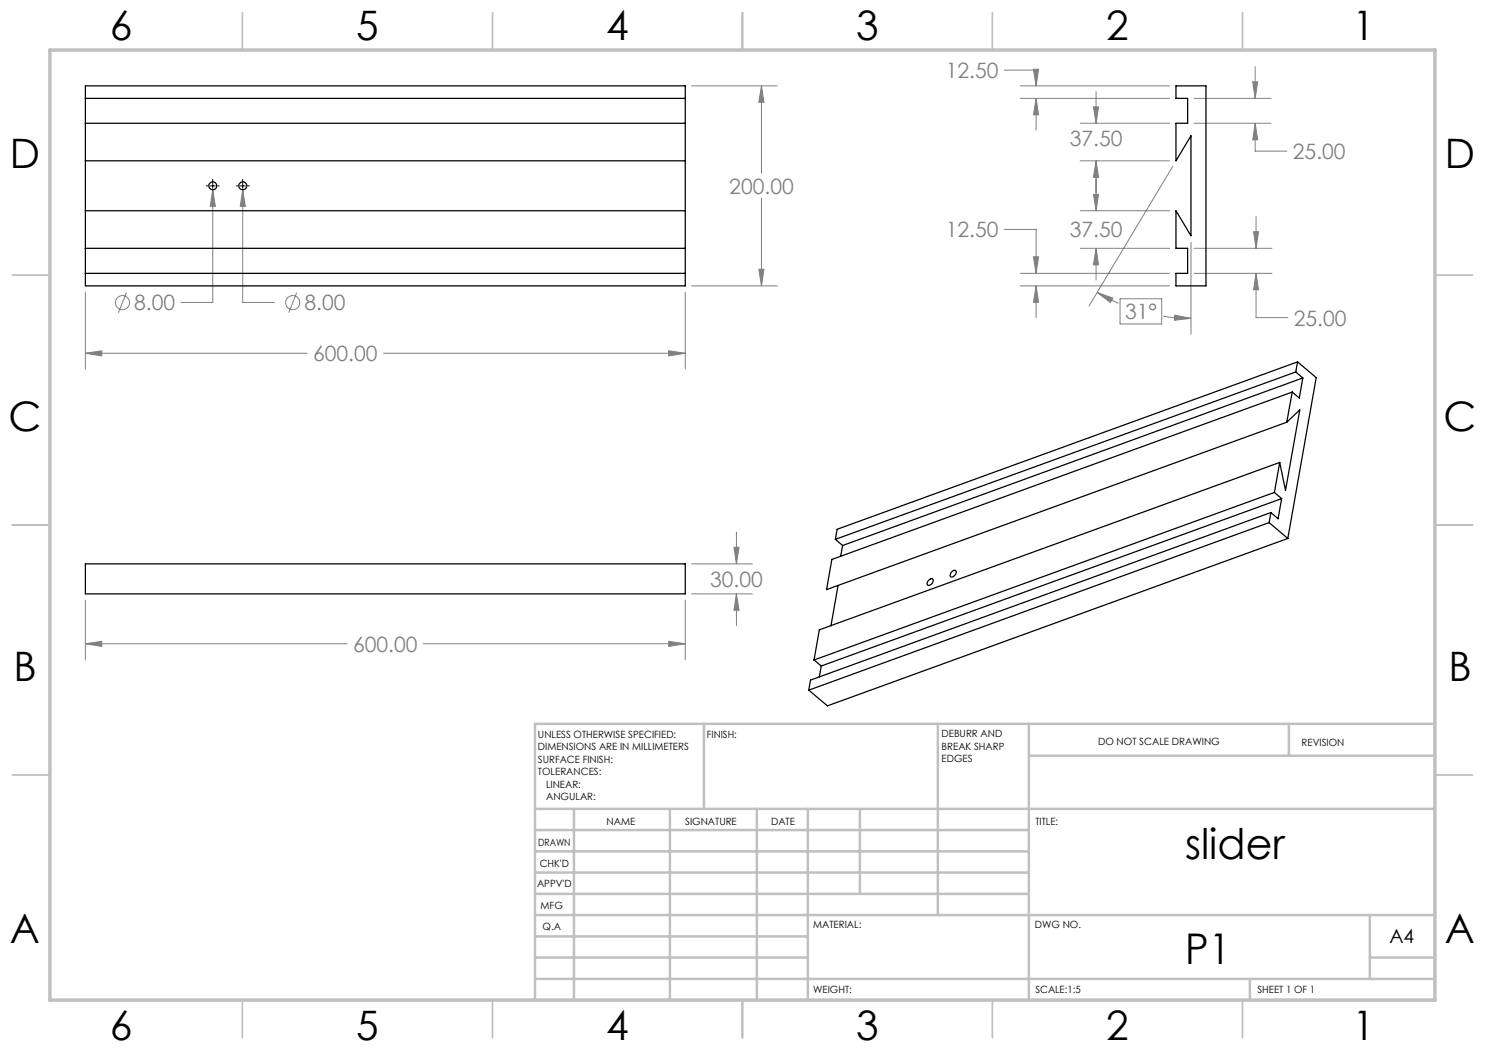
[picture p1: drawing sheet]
<svg xmlns="http://www.w3.org/2000/svg" width="297mm" height="210mm" viewBox="0 0 297 210" stroke-linecap="round" stroke-linejoin="round" font-family="sans-serif">
<g fill="none" stroke="#808080" stroke-width=".2">
<path d="M138.3 17.2h17.2M152.3 17.2l.5 3.3h-1zM152.3 17.2v17.4M200.9 14h6.3v3.2M204 17.2h29.9M204 19.7h29.9M206.7 13.9h1l-.5 3.3zM207.2 19.7l.5 3.3h-1zM207.2 19.7v6.3M219.2 18.3v6.4M238.8 19.7h15.4M250.5 16.4h1l-.5 3.3z"/>
<path d="M251 13.3v6.4M42.5 38l.6 3.3h-1zM42.5 38v22.5h-6.3M48.5 38l.6 3.3h-1.1zM48.5 38v22.5h6.4M152.3 39.7v17.5M216 24.7h17.9M216 32.2h17.9M218.7 21.4h1l-.5 3.3zM218.7 38.9h1l-.5 3.2zM219.2 32.2l.5 3.3h-1zM219.2 32.2v9.9"/>
<path d="M234.6 33.3l-16.8 27.9M238.8 24.7h15.4M251 24.7l.5 3.3h-1zM251 24.7v5.5h6.4M17.1 58.4v15.4M25.3 58.5l-1.6 4M59.3 58.5l-1.6 4M137.1 58.4v15.4M138.3 57.2h17.2M151.8 53.9h1l-.5 3.3zM200.9 45.9h6.3v8.8M204 57.2h29.9"/>
<path d="M204 54.7h29.9M206.7 51.4h1l-.5 3.3zM207.2 57.2l.5 3.3h-1zM207.2 57.2v6.3M216 49.7h17.9M216 42.1h17.9M219.2 49.7l.5 3.3h-1zM219.2 49.7v6.3M219.4 58.5l3.2 1.1-.5 .9zM219.4 58.5l4.3 2.2M224 59.8h8.3v5h-8.3zM238.2 48.4v18.4"/>
<path d="M238.8 54.7h15.6M238.8 49.7h15.6M250.7 46.3h1l-.5 3.4zM251.2 54.7l.5 3.3h-1zM251.2 54.7v8.8h6.4M251.2 43.3v6.4M17.1 70.7l3.3-.5v1zM17.1 70.7h44.3M76.7 70.7h60.4M133.7 70.2l3.4 .5-3.4 .5zM232.7 63.2l3.4 .4 2.1 .1M234.9 63l3.3 .7-3.3 .4z"/>
<path d="M138.3 118.8h12.2M138.3 112.8h12.2M146.8 109.5h1l-.5 3.3zM147.3 118.8l.5 3.3h-1zM147.3 106.4v6.4M147.3 118.8v6.3M17.1 128.8l3.3-.5v1zM17.1 120v11.9M17.1 128.8h52.3M84.7 128.8h52.4M133.7 128.3l3.4 .5-3.4 .5zM137.1 120v11.9"/>
<circle cx="24.5" cy="60.5" r="1.4"/>
<circle cx="58.5" cy="60.5" r="1.4"/>
</g>
<path d="M41.2 37.2h.4M42.1 37.2h1M42.5 35.9v.3M42.5 36.6v1.1M42.5 38.2v.3M43.6 37.2h.3M47.2 37.2h.4M48 37.2h1.1M48.5 35.9v.3M48.5 36.6v1.1M48.5 38.2v.3M49.6 37.2h.3" fill="none" stroke="#000" stroke-width=".2"/>
<g fill="none" stroke="#c0c0c0" stroke-width=".35">
<path d="M48.5 2.5v7.5M98.5 2.5v7.5M148.5 2.5v7.5M198.5 2.5v7.5M248.5 2.5v7.5M2.5 55h7.5M287 55h7.5M2.5 105h7.5M287 105h7.5M2.5 155h7.5M287 155h7.5M48.5 200v7.5"/>
<path d="M98.5 200v7.5M148.5 200v7.5M198.5 200v7.5M248.5 200v7.5"/>
</g>
<g fill="none" stroke="#c0c0c0" stroke-width=".5">
<path d="M140.8 144.8v17M187.6 144.8v38.2M205.8 144.8v55.2M205.8 151.2h81.2M257.8 144.8v6.4M287 144.8h-180v55.2M107 161.8h180M107 178.8h98.8M107 174.5h98.8M107 170.3h98.8M107 166h98.8M114.8 161.8v38.2"/>
<path d="M134 161.8v38.2M151.4 161.8v38.2M161.6 161.8v38.2M172 161.8v17M107 195.8h180M107 191.5h54.6M107 187.3h54.6M107 183h180M250 195.8v4.2M274 191.5h13M274 183v12.8"/>
</g>
<path d="M10 10h277v190h-277z" fill="none" stroke="#c0c0c0" stroke-width=".7"/>
<path d="M17.1 70.7l3.3-.5v1zM133.7 70.2l3.4 .5-3.4 .5zM151.8 53.9h1l-.5 3.3zM152.3 17.2l.5 3.3h-1zM48.5 38l-.5 3.3h1.1zM42.5 38l-.4 3.3h1zM251.2 54.7l.5 3.3h-1zM250.7 46.3h1l-.5 3.4zM250.5 16.4h1l-.5 3.3zM251 24.7l.5 3.3h-1zM206.7 13.9h1l-.5 3.3zM207.2 19.7l.5 3.3h-1zM218.7 21.4h1l-.5 3.3zM219.2 32.2l.5 3.3h-1zM218.7 38.9h1l-.5 3.2zM219.2 49.7l.5 3.3h-1zM206.7 51.4h1l-.5 3.3zM207.2 57.2l.5 3.3h-1zM219.4 58.5l3.2 1.1-.5 .9zM234.9 63l3.3 .7-3.3 .4zM147.3 118.8l.5 3.3h-1zM146.8 109.5h1l-.5 3.3zM17.1 128.8l3.3-.5v1zM133.7 128.3l3.4 .5-3.4 .5z" fill="#808080"/>
<g fill="none" stroke="#000" stroke-width=".25">
<path d="M17.1 17.2h120v40h-120zM17.1 19.7h120M235.2 17.2h6v40h-6v-2.5h2.3v-5h-2.3v-7.6l3 5.1v-20l-3 5v-7.5h2.3v-5h-2.3zM17.1 32.2h120M17.1 24.7h120M17.1 54.7h120M17.1 42.1h120M17.1 49.7h120M258.4 78.4l-1 6M258.4 78.4l-92 33.5-1.1 6 92.1-33.5M259.2 74.4l1.4 1.2M259.2 74.4l-92.1 33.5"/>
<path d="M259.5 72.4l-.3 2M259.5 72.4l3.7 3.1-5.6 32.2M259.5 72.4l-92.1 33.5-.3 2M260.6 75.6l-.7 4-1.5-1.2M260.6 75.6l-92.1 33.5M254.9 98.5l1.4 1.2M254.9 98.5l-92.1 33.5M255.9 92.5l-1 6M255.9 92.5l-92 33.5-1.1 6M256.3 99.7l-.7 4-1.4-1.2M256.3 99.7l-92 33.5M257.4 84.4l2.6-2.4-2.9 16.1-1.2-5.6"/>
<path d="M17.1 112.8h120v6h-120zM167.1 107.9l1.4 1.2M167.6 117.1l-1.4 8.1M168.5 109.1l-.4 2.2M185.8 116l.3-.2a.34 .34 0 0 1 .4 0 .34 .34 0 0 1 .2 .3 .87 .87 0 0 1-1.2 .8v-.5zM190.2 114.5l.2-.2a.46 .46 0 0 1 .7-.2 .46 .46 0 0 1 0 .8l-.3 .3a.42 .42 0 0 1-.6 .2 .42 .42 0 0 1-.1-.7zM253.8 104.5l3.8 3.2M253.8 104.5l-92.1 33.5M254.2 102.5l-.4 2M254.2 102.5l-92.1 33.5-.4 2M257.6 107.7l-92.1 33.5-3.8-3.2M162.8 132l1.5 1.2"/>
<path d="M164.3 133.2l-.4 2.2"/>
<circle cx="42.6" cy="37.2" r=".8"/>
<circle cx="48.6" cy="37.2" r=".8"/>
</g>
<g font-size="8.5">
<text x="237" y="171.8">slider</text>
<text x="237" y="192.7">P1</text>
</g>
<g font-size="8.1">
<text x="22" y="8">6</text>
<text x="71.2" y="8">5</text>
<text x="121.2" y="8">4</text>
<text x="171.3" y="8">3</text>
<text x="221.3" y="8">2</text>
<text x="270.5" y="8">1</text>
<text x="2" y="33.6">D</text>
<text x="289" y="33.6">D</text>
<text x="1.7" y="86.1">C</text>
<text x="288.7" y="86.1">C</text>
<text x="2.7" y="136.1">B</text>
<text x="289.7" y="136.1">B</text>
<text x="2" y="188.6">A</text>
<text x="289" y="188.6">A</text>
<text x="22" y="208">6</text>
<text x="71.2" y="208">5</text>
<text x="121.2" y="208">4</text>
<text x="171.3" y="208">3</text>
<text x="221.3" y="208">2</text>
<text x="270.5" y="208">1</text>
</g>
<g font-size="4.2" fill="#808080">
<text x="189.2" y="15.6">12.50</text>
<text x="214" y="29.1">37.50</text>
<text x="258.6" y="31.8">25.00</text>
<text x="145.9" y="38.7">200.00</text>
<text x="189.2" y="47.5">12.50</text>
<text x="214" y="47.5">37.50</text>
<text x="26.8" y="62.1">8.00</text>
<text x="60.9" y="62.1">8.00</text>
<text x="225" y="63.9">31°</text>
<text x="258.8" y="65.1">25.00</text>
<text x="62.6" y="72.2">600.00</text>
<text x="142" y="117.4">30.00</text>
<text x="70.6" y="130.4">600.00</text>
</g>
<text font-size="3.9" x="277.9" y="188.5">A4</text>
<g font-size="2">
<text x="107.6" y="147.6">UNLESS OTHERWISE SPECIFIED:</text>
<text x="141.4" y="147.6">FINISH:</text>
<text x="188.3" y="147.5">DEBURR AND</text>
<text x="188.3" y="150">BREAK SHARP</text>
<text x="219.6" y="149">DO NOT SCALE DRAWING</text>
<text x="260.3" y="149.2">REVISION</text>
<text x="107.6" y="150.1">DIMENSIONS ARE IN MILLIMETERS</text>
<text x="107.6" y="152.6">SURFACE FINISH:</text>
<text x="107.6" y="155.1">TOLERANCES:</text>
<text x="188.3" y="152.5">EDGES</text>
<text x="109.2" y="157.6">LINEAR:</text>
<text x="109.2" y="160.1">ANGULAR:</text>
<text x="121.3" y="165">NAME</text>
<text x="137" y="164.9">SIGNATURE</text>
<text x="154.2" y="164.9">DATE</text>
<text x="207.1" y="164.9">TITLE:</text>
<text x="107.6" y="169.1">DRAWN</text>
<text x="107.9" y="173.3">CHK'D</text>
<text x="107.4" y="177.4">APPV'D</text>
<text x="108.1" y="181.8">MFG</text>
<text x="108.5" y="186">Q.A</text>
<text x="162.6" y="185.5">MATERIAL:</text>
<text x="207" y="185.5">DWG NO.</text>
<text x="162.6" y="198.5">WEIGHT:</text>
<text x="207.1" y="198.6">SCALE:1:5</text>
<text x="251.5" y="198.6">SHEET 1 OF 1</text>
</g>
</svg>
